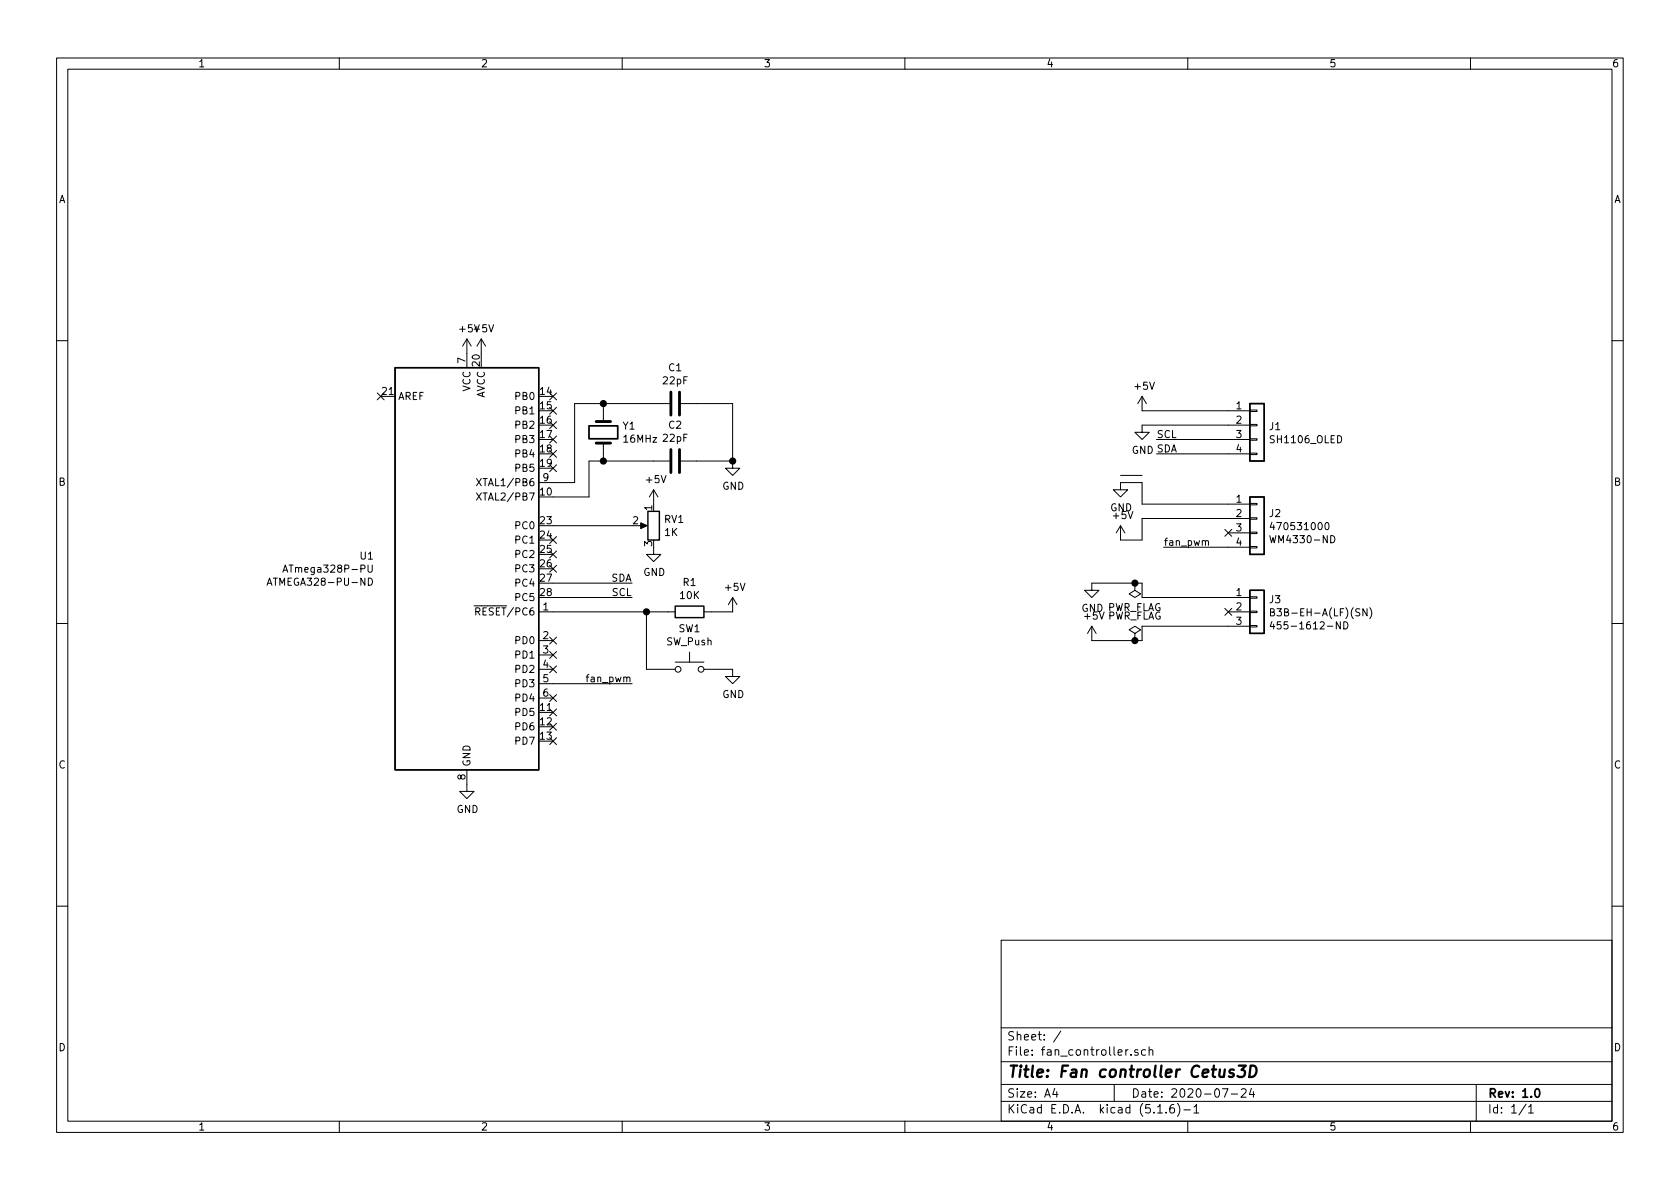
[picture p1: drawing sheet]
EESchema Schematic File Version 4
EELAYER 30 0
EELAYER END
$Descr A4 11693 8268
encoding utf-8
Sheet 1 1
Title "Fan controller Cetus3D"
Date "2020-07-24"
Rev "1.0"
Comp ""
Comment1 ""
Comment2 ""
Comment3 ""
Comment4 ""
$EndDescr
$Comp
L MCU_Microchip_ATmega:ATmega328P-PU U1
U 1 1
P 3250 3950
F 0 "U1" H 2606 4041 50  0000 R CNN
F 1 "ATmega328P-PU" H 2606 3950 50  0000 R CNN
F 2 "Package_DIP:DIP-28_W7.62mm" H 3250 3950 50  0001 C CIN
F 3 "http://ww1.microchip.com/downloads/en/DeviceDoc/ATmega328_P%20AVR%20MCU%20with%20picoPower%20Technology%20Data%20Sheet%2040001984A.pdf" H 3250 3950 50  0001 C CNN
F 4 "ATMEGA328-PU-ND" H 2606 3859 50  0000 R CNN "digikey"
	1    3250 3950
	1    0    0    -1  
$EndComp
$Comp
L Device:Crystal Y1
U 1 1
P 4200 3000
F 0 "Y1" V 4154 3131 50  0000 L CNN
F 1 "16MHz" V 4245 3131 50  0000 L CNN
F 2 "Crystal:Crystal_HC49-4H_Vertical" H 4200 3000 50  0001 C CNN
F 3 "~" H 4200 3000 50  0001 C CNN
	1    4200 3000
	0    1    1    0   
$EndComp
$Comp
L Device:C C1
U 1 1
P 4700 2800
F 0 "C1" V 4448 2800 50  0000 C CNN
F 1 "22pF" V 4539 2800 50  0000 C CNN
F 2 "Capacitor_THT:C_Disc_D5.0mm_W2.5mm_P5.00mm" H 4738 2650 50  0001 C CNN
F 3 "~" H 4700 2800 50  0001 C CNN
	1    4700 2800
	0    1    1    0   
$EndComp
$Comp
L Device:C C2
U 1 1
P 4700 3200
F 0 "C2" V 4448 3200 50  0000 C CNN
F 1 "22pF" V 4539 3200 50  0000 C CNN
F 2 "Capacitor_THT:C_Disc_D5.0mm_W2.5mm_P5.00mm" H 4738 3050 50  0001 C CNN
F 3 "~" H 4700 3200 50  0001 C CNN
	1    4700 3200
	0    1    1    0   
$EndComp
$Comp
L power:GND #PWR0101
U 1 1
P 5100 3200
F 0 "#PWR0101" H 5100 2950 50  0001 C CNN
F 1 "GND" H 5105 3027 50  0000 C CNN
F 2 "" H 5100 3200 50  0001 C CNN
F 3 "" H 5100 3200 50  0001 C CNN
	1    5100 3200
	1    0    0    -1  
$EndComp
Wire Wire Line
	5100 3200 5100 2800
$Comp
L power:GND #PWR0102
U 1 1
P 3250 5450
F 0 "#PWR0102" H 3250 5200 50  0001 C CNN
F 1 "GND" H 3255 5277 50  0000 C CNN
F 2 "" H 3250 5450 50  0001 C CNN
F 3 "" H 3250 5450 50  0001 C CNN
	1    3250 5450
	1    0    0    -1  
$EndComp
$Comp
L power:+5V #PWR0103
U 1 1
P 3350 2450
F 0 "#PWR0103" H 3350 2300 50  0001 C CNN
F 1 "+5V" H 3365 2623 50  0000 C CNN
F 2 "" H 3350 2450 50  0001 C CNN
F 3 "" H 3350 2450 50  0001 C CNN
	1    3350 2450
	1    0    0    -1  
$EndComp
$Comp
L power:+5V #PWR0104
U 1 1
P 3250 2450
F 0 "#PWR0104" H 3250 2300 50  0001 C CNN
F 1 "+5V" H 3265 2623 50  0000 C CNN
F 2 "" H 3250 2450 50  0001 C CNN
F 3 "" H 3250 2450 50  0001 C CNN
	1    3250 2450
	1    0    0    -1  
$EndComp
$Comp
L Switch:SW_Push SW1
U 1 1
P 4800 4650
F 0 "SW1" H 4800 4935 50  0000 C CNN
F 1 "SW_Push" H 4800 4844 50  0000 C CNN
F 2 "Button_Switch_THT:SW_PUSH_6mm" H 4800 4850 50  0001 C CNN
F 3 "~" H 4800 4850 50  0001 C CNN
	1    4800 4650
	1    0    0    -1  
$EndComp
$Comp
L power:+5V #PWR0105
U 1 1
P 5100 4250
F 0 "#PWR0105" H 5100 4100 50  0001 C CNN
F 1 "+5V" H 5115 4423 50  0000 C CNN
F 2 "" H 5100 4250 50  0001 C CNN
F 3 "" H 5100 4250 50  0001 C CNN
	1    5100 4250
	1    0    0    -1  
$EndComp
$Comp
L power:GND #PWR0106
U 1 1
P 5100 4650
F 0 "#PWR0106" H 5100 4400 50  0001 C CNN
F 1 "GND" H 5105 4477 50  0000 C CNN
F 2 "" H 5100 4650 50  0001 C CNN
F 3 "" H 5100 4650 50  0001 C CNN
	1    5100 4650
	1    0    0    -1  
$EndComp
Wire Wire Line
	4950 4250 5100 4250
Wire Wire Line
	3850 4750 4400 4750
Text Label 4400 4750 2    50   ~ 0
fan_pwm
Wire Wire Line
	3850 4250 4500 4250
Wire Wire Line
	3850 4150 4400 4150
Wire Wire Line
	3850 4050 4400 4050
Text Label 4400 4050 2    50   ~ 0
SDA
Text Label 4400 4150 2    50   ~ 0
SCL
Wire Wire Line
	3850 3650 4400 3650
$Comp
L power:GND #PWR0107
U 1 1
P 4550 3800
F 0 "#PWR0107" H 4550 3550 50  0001 C CNN
F 1 "GND" H 4555 3627 50  0000 C CNN
F 2 "" H 4550 3800 50  0001 C CNN
F 3 "" H 4550 3800 50  0001 C CNN
	1    4550 3800
	1    0    0    -1  
$EndComp
$Comp
L power:+5V #PWR0108
U 1 1
P 4550 3500
F 0 "#PWR0108" H 4550 3350 50  0001 C CNN
F 1 "+5V" H 4565 3673 50  0000 C CNN
F 2 "" H 4550 3500 50  0001 C CNN
F 3 "" H 4550 3500 50  0001 C CNN
	1    4550 3500
	1    0    0    -1  
$EndComp
$Comp
L Connector_Generic:Conn_01x04 J1
U 1 1
P 8750 2950
F 0 "J1" H 8830 2942 50  0000 L CNN
F 1 "SH1106_OLED" H 8830 2851 50  0000 L CNN
F 2 "Connector_PinHeader_2.54mm:PinHeader_1x04_P2.54mm_Horizontal" H 8750 2950 50  0001 C CNN
F 3 "~" H 8750 2950 50  0001 C CNN
	1    8750 2950
	1    0    0    -1  
$EndComp
$Comp
L power:+5V #PWR0109
U 1 1
P 7950 2850
F 0 "#PWR0109" H 7950 2700 50  0001 C CNN
F 1 "+5V" H 7965 3023 50  0000 C CNN
F 2 "" H 7950 2850 50  0001 C CNN
F 3 "" H 7950 2850 50  0001 C CNN
	1    7950 2850
	1    0    0    -1  
$EndComp
$Comp
L power:GND #PWR0110
U 1 1
P 7950 2950
F 0 "#PWR0110" H 7950 2700 50  0001 C CNN
F 1 "GND" H 7955 2777 50  0000 C CNN
F 2 "" H 7950 2950 50  0001 C CNN
F 3 "" H 7950 2950 50  0001 C CNN
	1    7950 2950
	1    0    0    -1  
$EndComp
Wire Wire Line
	7800 3300 7950 3300
$Comp
L Connector_Generic:Conn_01x04 J2
U 1 1
P 8750 3600
F 0 "J2" H 8830 3637 50  0000 L CNN
F 1 "470531000" H 8830 3546 50  0000 L CNN
F 2 "maartens_library:470531000" H 8750 3600 50  0001 C CNN
F 3 "~" H 8750 3600 50  0001 C CNN
F 4 "WM4330-ND" H 8830 3455 50  0000 L CNN "digikey"
	1    8750 3600
	1    0    0    -1  
$EndComp
$Comp
L Connector_Generic:Conn_01x03 J3
U 1 1
P 8750 4250
F 0 "J3" H 8830 4337 50  0000 L CNN
F 1 "B3B-EH-A(LF)(SN) " H 8830 4246 50  0000 L CNN
F 2 "Connector_JST:JST_EH_B3B-EH-A_1x03_P2.50mm_Vertical" H 8750 4250 50  0001 C CNN
F 3 "~" H 8750 4250 50  0001 C CNN
F 4 "455-1612-ND" H 8830 4155 50  0000 L CNN "digkey"
	1    8750 4250
	1    0    0    -1  
$EndComp
Wire Wire Line
	8550 3800 8100 3800
Text Label 8100 3800 0    50   ~ 0
fan_pwm
$Comp
L power:GND #PWR0111
U 1 1
P 7600 4050
F 0 "#PWR0111" H 7600 3800 50  0001 C CNN
F 1 "GND" H 7605 3877 50  0000 C CNN
F 2 "" H 7600 4050 50  0001 C CNN
F 3 "" H 7600 4050 50  0001 C CNN
	1    7600 4050
	1    0    0    -1  
$EndComp
$Comp
L power:+5V #PWR0113
U 1 1
P 7800 3750
F 0 "#PWR0113" H 7800 3600 50  0001 C CNN
F 1 "+5V" H 7815 3923 50  0000 C CNN
F 2 "" H 7800 3750 50  0001 C CNN
F 3 "" H 7800 3750 50  0001 C CNN
	1    7800 3750
	1    0    0    -1  
$EndComp
$Comp
L power:GND #PWR0114
U 1 1
P 7800 3350
F 0 "#PWR0114" H 7800 3100 50  0001 C CNN
F 1 "GND" H 7805 3177 50  0000 C CNN
F 2 "" H 7800 3350 50  0001 C CNN
F 3 "" H 7800 3350 50  0001 C CNN
	1    7800 3350
	1    0    0    -1  
$EndComp
Wire Wire Line
	8550 4350 7950 4350
Wire Wire Line
	7950 4350 7950 4450
Wire Wire Line
	7950 4450 7900 4450
Wire Wire Line
	8550 4150 7950 4150
Wire Wire Line
	7950 4150 7950 4050
Wire Wire Line
	7950 4050 7900 4050
Wire Wire Line
	8550 3500 7950 3500
Wire Wire Line
	7950 3500 7950 3350
Wire Wire Line
	7950 3350 7800 3350
Wire Wire Line
	8550 3600 7950 3600
Wire Wire Line
	7950 3600 7950 3750
Wire Wire Line
	7950 3750 7800 3750
Wire Wire Line
	3850 3350 4000 3350
Wire Wire Line
	4000 3350 4000 2800
Wire Wire Line
	4000 2800 4200 2800
Wire Wire Line
	3850 3450 4100 3450
Wire Wire Line
	4100 3450 4100 3200
Wire Wire Line
	4100 3200 4200 3200
NoConn ~ 3850 5150
NoConn ~ 3850 5050
NoConn ~ 3850 4950
NoConn ~ 3850 4850
NoConn ~ 3850 4650
NoConn ~ 3850 4550
NoConn ~ 3850 4450
NoConn ~ 3850 3950
NoConn ~ 3850 3850
NoConn ~ 3850 3750
NoConn ~ 3850 3250
NoConn ~ 3850 3150
NoConn ~ 3850 3050
NoConn ~ 3850 2950
NoConn ~ 3850 2850
NoConn ~ 3850 2750
NoConn ~ 2650 2750
NoConn ~ 8550 4250
NoConn ~ 8550 3700
$Comp
L power:PWR_FLAG #FLG0101
U 1 1
P 7900 4450
F 0 "#FLG0101" H 7900 4525 50  0001 C CNN
F 1 "PWR_FLAG" H 7900 4623 50  0000 C CNN
F 2 "" H 7900 4450 50  0001 C CNN
F 3 "~" H 7900 4450 50  0001 C CNN
	1    7900 4450
	1    0    0    -1  
$EndComp
Connection ~ 7900 4450
Wire Wire Line
	7900 4450 7600 4450
$Comp
L power:+5V #PWR0112
U 1 1
P 7600 4450
F 0 "#PWR0112" H 7600 4300 50  0001 C CNN
F 1 "+5V" H 7615 4623 50  0000 C CNN
F 2 "" H 7600 4450 50  0001 C CNN
F 3 "" H 7600 4450 50  0001 C CNN
	1    7600 4450
	1    0    0    -1  
$EndComp
$Comp
L power:PWR_FLAG #FLG0102
U 1 1
P 7900 4050
F 0 "#FLG0102" H 7900 4125 50  0001 C CNN
F 1 "PWR_FLAG" H 7900 4223 50  0000 C CNN
F 2 "" H 7900 4050 50  0001 C CNN
F 3 "~" H 7900 4050 50  0001 C CNN
	1    7900 4050
	-1   0    0    1   
$EndComp
Connection ~ 7900 4050
Wire Wire Line
	7900 4050 7600 4050
$Comp
L Device:R_POT RV1
U 1 1
P 4550 3650
F 0 "RV1" H 4480 3696 50  0000 R CNN
F 1 "1K" H 4480 3605 50  0000 R CNN
F 2 "Potentiometer_THT:Potentiometer_Piher_T-16H_Single_Horizontal" H 4550 3650 50  0001 C CNN
F 3 "~" H 4550 3650 50  0001 C CNN
	1    4550 3650
	-1   0    0    -1  
$EndComp
$Comp
L Device:R R1
U 1 1
P 4800 4250
F 0 "R1" V 4593 4250 50  0000 C CNN
F 1 "10K" V 4684 4250 50  0000 C CNN
F 2 "Resistor_THT:R_Axial_DIN0207_L6.3mm_D2.5mm_P7.62mm_Horizontal" V 4730 4250 50  0001 C CNN
F 3 "~" H 4800 4250 50  0001 C CNN
	1    4800 4250
	0    1    1    0   
$EndComp
Wire Wire Line
	8550 3150 8050 3150
Wire Wire Line
	8550 3050 8050 3050
Wire Wire Line
	8550 2950 7950 2950
Wire Wire Line
	8550 2850 7950 2850
Text Label 8050 3150 0    50   ~ 0
SDA
Text Label 8050 3050 0    50   ~ 0
SCL
Wire Wire Line
	4850 3200 5100 3200
Connection ~ 5100 3200
Wire Wire Line
	5100 2800 4850 2800
Wire Wire Line
	4200 3150 4200 3200
Connection ~ 4200 3200
Wire Wire Line
	4200 3200 4550 3200
Wire Wire Line
	4200 2850 4200 2800
Connection ~ 4200 2800
Wire Wire Line
	4200 2800 4550 2800
Wire Wire Line
	5100 4650 5000 4650
Wire Wire Line
	4600 4650 4500 4650
Wire Wire Line
	4500 4650 4500 4250
Connection ~ 4500 4250
Wire Wire Line
	4500 4250 4650 4250
$EndSCHEMATC
